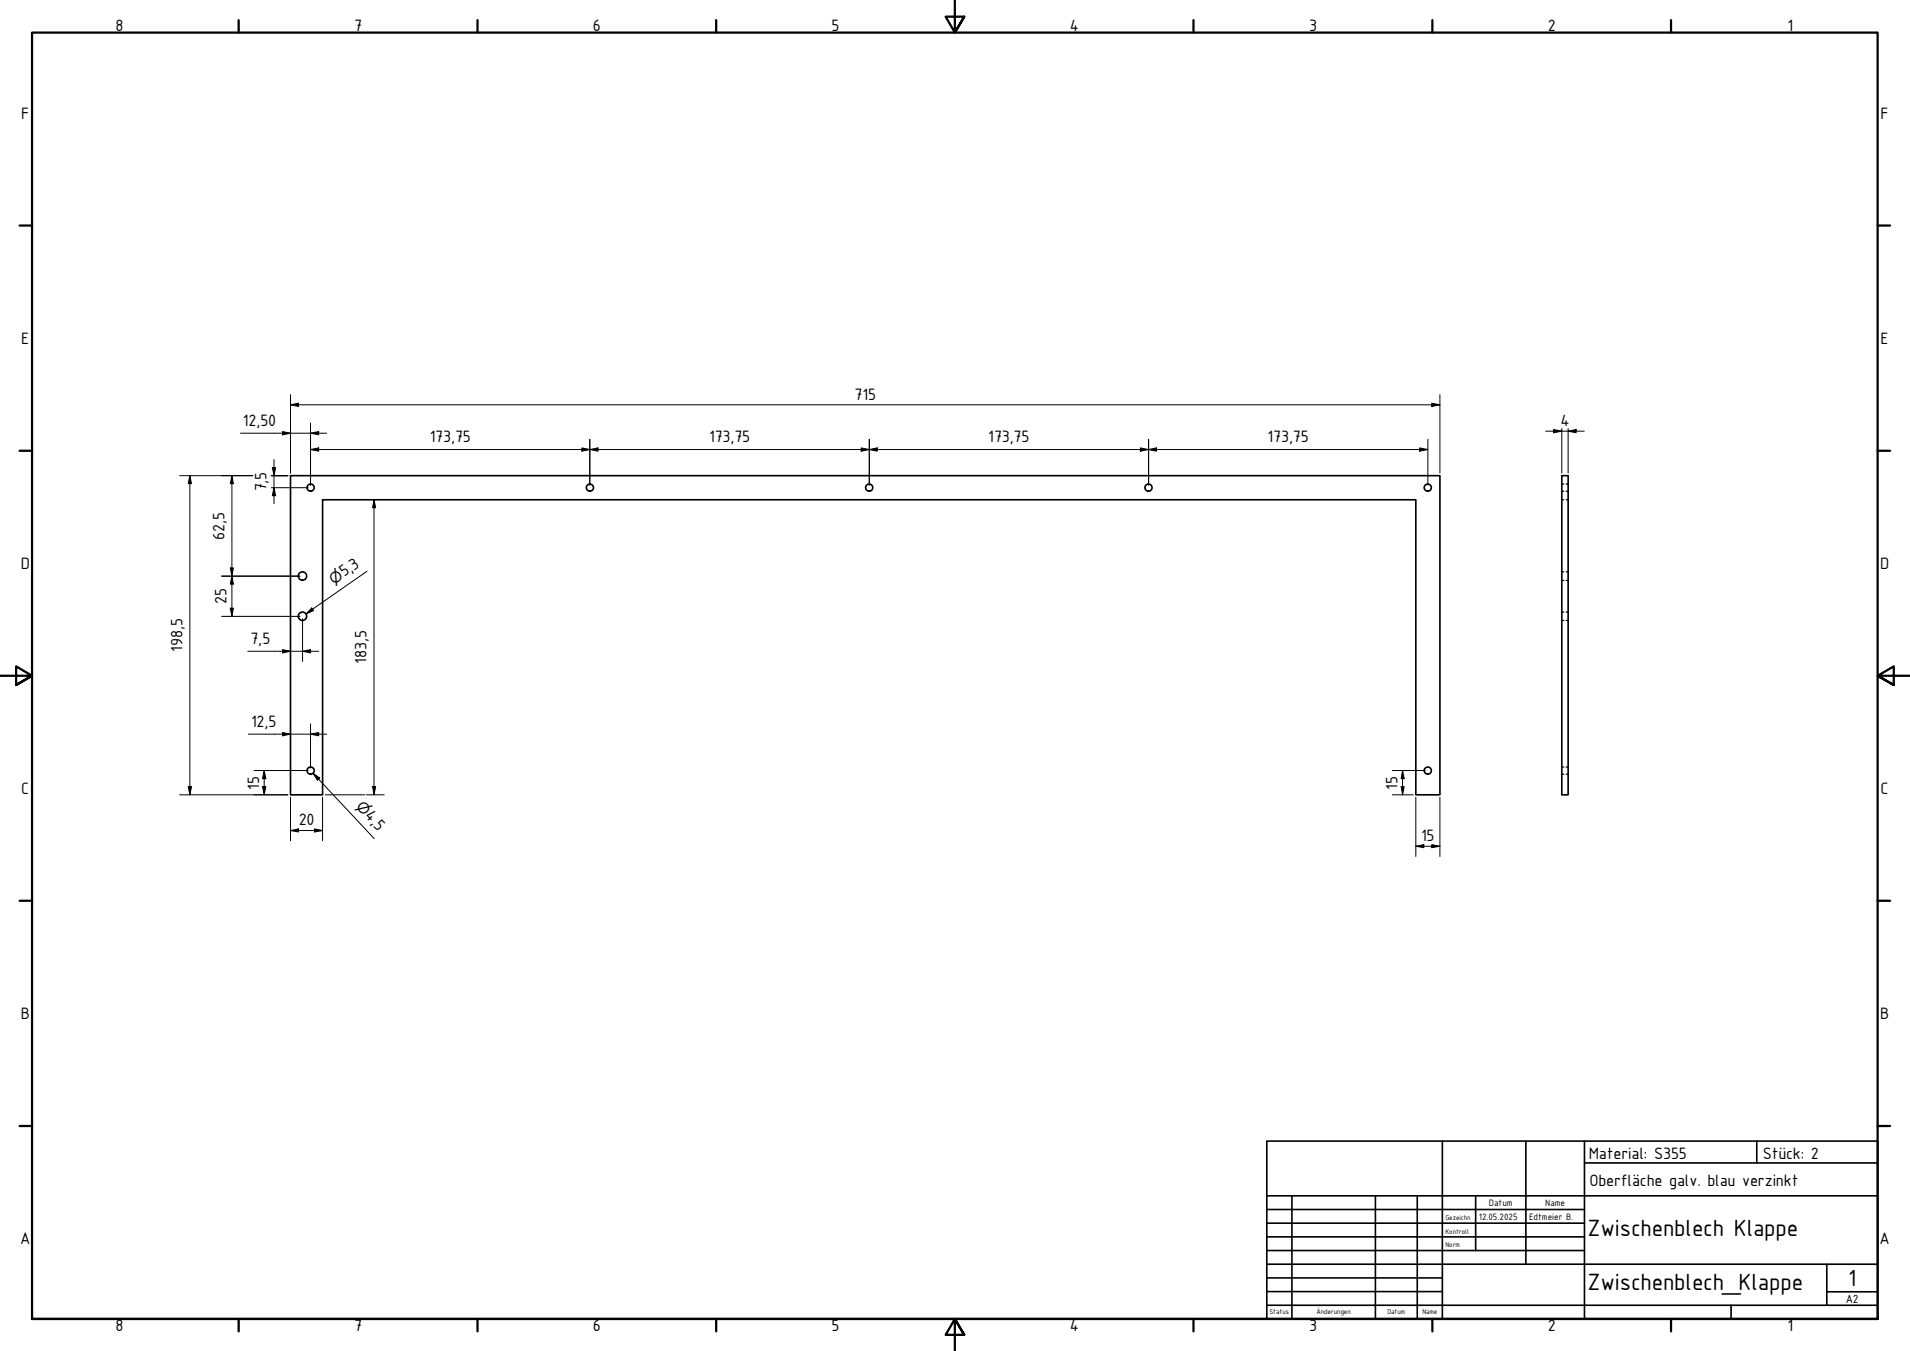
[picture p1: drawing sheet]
<svg xmlns="http://www.w3.org/2000/svg" width="594mm" height="420mm" viewBox="0 0 594 420" stroke-linecap="round" stroke-linejoin="round" font-family="sans-serif">
<!-- layer: Sichtbar (ISO) -->
<g fill="none" stroke="#000" stroke-width=".51">
<path d="M90.4 147.9h357.5v99.3h-7.5v-91.8h-340.1v91.8h-9.9zM485.8 147.9h1.9v99.3h-1.9z"/>
<circle cx="96.6" cy="151.6" r="1.11"/>
<circle cx="183.5" cy="151.6" r="1.11"/>
<circle cx="270.4" cy="151.6" r="1.11"/>
<circle cx="357.2" cy="151.6" r="1.11"/>
<circle cx="444.1" cy="151.6" r="1.11"/>
<circle cx="94.1" cy="179.1" r="1.3"/>
<circle cx="94.1" cy="191.7" r="1.3"/>
<circle cx="96.6" cy="239.7" r="1.11"/>
<circle cx="444.1" cy="239.7" r="1.11"/>
</g>
<!-- layer: Verdeckt (ISO) -->
<g fill="none" stroke="#000" stroke-width=".38">
<path d="M485.8 155.4h.6M485.8 152.8h.6M485.8 150.5h.6M487.1 155.4h.6M487.1 152.8h.6M487.1 150.5h.6M485.8 177.8h.6M487.1 177.8h.6M485.8 193h.6M485.8 190.4h.6M485.8 180.5h.6M487.1 193h.6"/>
<path d="M487.1 190.4h.6M487.1 180.5h.6M485.8 238.5h.6M487.1 238.5h.6M485.8 240.8h.6M487.1 240.8h.6"/>
</g>
<!-- layer: Rahmen (ISO) -->
<g fill="none" stroke="#000" stroke-width=".7">
<path d="M74.2 6.3v3.8M148.5 6.3v3.8M222.8 6.3v3.8M297 .2v9.9l-2.9-4.9h5.8l-2.9 4.9 2.9-4.9M371.2 6.3v3.8M445.5 6.3v3.8M519.7 6.3v3.8M6.1 70.1h3.9M584 70.1h3.9M6.1 140.2h3.9M584 140.2h3.9M0 210.2h10l-5-3v5.8l5-2.8-5 2.8"/>
<path d="M594 210.2h-10l5-3v5.8l-5-2.8 5 2.8M6.1 280.1h3.9M584 280.1h3.9M6.1 350.2h3.9M584 350.2h3.9M10 410.2v-400.1h574v400.1h-574h574M74.2 410.2v3.9M148.5 410.2v3.9M222.8 410.2v3.9M299.9 415.1l-2.9-4.9 2.9 4.9h-5.8l2.9-4.9v10M371.2 410.2v3.9M445.5 410.2v3.9"/>
<path d="M519.7 410.2v3.9"/>
</g>
<!-- layer: Titel (ISO) -->
<g fill="none" stroke="#000" stroke-width=".51">
<path d="M394 354.9h190v55.3h-190zM448.6 354.9v55.3M474.6 354.9v38.3M492.8 354.9v55.3M546.4 354.9v6.8M394 376.2h98.8M394 371.9h190M401.8 371.9v38.3M427.8 371.9v38.3M440.8 371.9v38.3M459 371.9v17M492.8 361.7h91.2"/>
<path d="M394 380.4h98.8M394 384.7h98.8M394 388.9h98.8M394 393.2h190M394 397.4h54.6M568.2 393.2v12.7M394 405.9h190M394 401.7h54.6M538.4 405.9v4.3M568.2 401.7h15.8"/>
</g>
<g fill="none" stroke="#000" stroke-width=".31">
<path d="M74.8 134.7h26.8M87.9 134.2l2.5 .5-2.5 .5zM90.4 125.9l2.4-.5v1zM90.4 125.9h357.5M90.4 122.7v24.4M96.6 139.8l2.5-.5v1zM96.6 134.7l2.5-.5v1zM96.6 131.6v19.3M96.6 139.8h347.5M181 139.3l2.5 .5-2.5 .5zM183.5 139.8l2.5-.5v1zM183.5 136.6v14.3"/>
<path d="M267.8 139.3l2.6 .5-2.6 .5zM270.4 139.8l2.5-.5v1zM270.4 136.6v14.3M354.7 139.3l2.6 .5-2.6 .5zM357.3 139.8l2.4-.5v1zM357.3 136.6v14.3M441.6 139.3l2.5 .5-2.5 .5zM444.1 136.6v14.3M445.3 125.4l2.6 .5-2.6 .5zM447.9 122.7v24.4M480.8 134.1h12M483.2 133.6l2.6 .5-2.6 .5z"/>
<path d="M485.8 133.3v13.8M487.7 134.1l2.5-.5v1zM487.7 133.3v13.8M55.9 147.9h22.7M59.1 147.9l.5 2.5h-1.1zM59.1 147.9v99.3M72.1 147.9l.5 2.5h-1zM72.1 147.9v43.8M84.4 147.9h5.1M84.4 151.7h11.4M84.7 145.4h1l-.5 2.5zM85.2 151.7l.5 2.5h-1z"/>
<path d="M85.2 142.9v13.7M116.3 155.4l.5 2.5h-.9zM116.3 155.4v91.8M69 179.2h24.3M71.6 176.6h1l-.5 2.6zM72.1 179.2l.5 2.5h-1zM114.2 177.7l-19 13.2M69 191.7h24.3M71.6 189.1h1l-.5 2.6zM94.1 192.4v13.3M97 189.1l.5 .8-2.3 1zM77.1 202.5h22"/>
<path d="M87.9 202l2.5 .5-2.5 .6zM94.1 202.5l2.5-.5v1.1zM77.3 228.3h24.3M79 239.6h16.8M82.2 239.6l.5 2.6h-1zM82.2 239.6v7.6M87.9 227.8l2.5 .5-2.5 .5zM96.6 228.3l2.5-.5v1zM96.6 225.1v13.8M433.1 239.6h10.2M436.2 239.6l.6 2.6h-1zM436.2 239.6v7.6"/>
<path d="M55.9 247.2h33.6M58.5 244.6h1.1l-.5 2.6zM81.7 244.6h1l-.5 2.6zM90.4 258.3l2.4-.5v.9zM90.4 247.9v13.6M90.4 258.3h9.9M97.3 240.5l2.1 1.5-.7 .7zM97.3 240.5l19.1 20.3M97.9 257.8l2.4 .5-2.4 .4zM100.3 247.9v13.6M101.2 247.2h12.3M113.9 247.2h5.6"/>
<path d="M115.9 244.6h.9l-.5 2.6zM433.1 247.2h6.4M435.8 244.6h1l-.6 2.6zM440.4 247.9v18.5M447.9 247.9v18.5M440.4 263.2l2.4-.5v.9zM440.4 263.2h7.5M445.3 262.7l2.6 .5-2.6 .4z"/>
</g>
<g fill="#000">
<path d="M87.9 134.2l2.5 .5-2.5 .5z" fill-rule="evenodd"/>
<path d="M90.4 125.9l2.4-.5v1z" fill-rule="evenodd"/>
<path d="M96.6 139.8l2.5-.5v1z" fill-rule="evenodd"/>
<path d="M96.6 134.7l2.5-.5v1z" fill-rule="evenodd"/>
<path d="M183.5 139.8l2.5-.5v1z" fill-rule="evenodd"/>
<path d="M270.4 139.8l2.5-.5v1z" fill-rule="evenodd"/>
<path d="M357.3 139.8l2.4-.5v1z" fill-rule="evenodd"/>
<path d="M445.3 125.4l2.6 .5-2.6 .5z" fill-rule="evenodd"/>
<path d="M483.2 133.6l2.6 .5-2.6 .5z" fill-rule="evenodd"/>
<path d="M487.7 134.1l2.5-.5v1z" fill-rule="evenodd"/>
<path d="M59.1 147.9l.5 2.5h-1.1z" fill-rule="evenodd"/>
<path d="M72.1 147.9l.5 2.5h-1z" fill-rule="evenodd"/>
<path d="M84.7 145.4h1l-.5 2.5z" fill-rule="evenodd"/>
<path d="M85.2 151.7l.5 2.5h-1z" fill-rule="evenodd"/>
<path d="M116.3 155.4l.5 2.5h-.9z" fill-rule="evenodd"/>
<path d="M181 139.3l2.5 .5-2.5 .5z" fill-rule="evenodd"/>
<path d="M267.8 139.3l2.6 .5-2.6 .5z" fill-rule="evenodd"/>
<path d="M354.7 139.3l2.6 .5-2.6 .5z" fill-rule="evenodd"/>
<path d="M441.6 139.3l2.5 .5-2.5 .5z" fill-rule="evenodd"/>
<path d="M71.6 176.6h1l-.5 2.6z" fill-rule="evenodd"/>
<path d="M71.6 189.1h1l-.5 2.6z" fill-rule="evenodd"/>
<path d="M72.1 179.2l.5 2.5h-1z" fill-rule="evenodd"/>
<path d="M97 189.1l.5 .8-2.3 1z" fill-rule="evenodd"/>
<path d="M87.9 202l2.5 .5-2.5 .6z" fill-rule="evenodd"/>
<path d="M94.1 202.5l2.5-.5v1.1z" fill-rule="evenodd"/>
<path d="M87.9 227.8l2.5 .5-2.5 .5z" fill-rule="evenodd"/>
<path d="M96.6 228.3l2.5-.5v1z" fill-rule="evenodd"/>
<path d="M58.5 244.6h1.1l-.5 2.6z" fill-rule="evenodd"/>
<path d="M81.7 244.6h1l-.5 2.6z" fill-rule="evenodd"/>
<path d="M82.2 239.6l.5 2.6h-1z" fill-rule="evenodd"/>
<path d="M90.4 258.3l2.4-.5v.9z" fill-rule="evenodd"/>
<path d="M97.9 257.8l2.4 .5-2.4 .4z" fill-rule="evenodd"/>
<path d="M97.3 240.5l2.1 1.5-.7 .7z" fill-rule="evenodd"/>
<path d="M115.9 244.6h.9l-.5 2.6z" fill-rule="evenodd"/>
<path d="M435.8 244.6h1l-.6 2.6z" fill-rule="evenodd"/>
<path d="M436.2 239.6l.6 2.6h-1z" fill-rule="evenodd"/>
<path d="M440.4 263.2l2.4-.5v.9z" fill-rule="evenodd"/>
<path d="M445.3 262.7l2.6 .5-2.6 .4z" fill-rule="evenodd"/>
</g>
<g font-size="7.9">
<text x="493.8" y="384.3">Zwischenblech Klappe</text>
<text x="493.8" y="401.3">Zwischenblech_Klappe</text>
<text x="574.9" y="400">1</text>
</g>
<g font-size="5.5">
<text x="35.9" y="9.8">8</text>
<text x="110.2" y="9.8">7</text>
<text x="184.4" y="9.8">6</text>
<text x="258.6" y="9.8">5</text>
<text x="332.7" y="9.8">4</text>
<text x="407.2" y="9.8">3</text>
<text x="481.4" y="9.8">2</text>
<text x="556" y="9.8">1</text>
<text x="6.6" y="36.9">F</text>
<text x="584.9" y="36.9">F</text>
<text x="6.6" y="106.9">E</text>
<text x="584.9" y="106.9">E</text>
<text x="265.8" y="124.3">715</text>
<text x="75.6" y="132.4">12,50</text>
<text x="133.7" y="137.5">173,75</text>
<text x="220.5" y="137.5">173,75</text>
<text x="307.4" y="137.5">173,75</text>
<text x="394.3" y="137.5">173,75</text>
<text x="485.3" y="132.5">4</text>
<text x="82.9" y="152.8" transform="rotate(-90 82.9 152.8)">7,5</text>
<text x="69.8" y="167.8" transform="rotate(-90 69.8 167.8)">62,5</text>
<text x="6.5" y="176.9">D</text>
<text x="107.1" y="179.6" transform="rotate(-35 107.1 179.6)">5,3</text>
<text x="584.8" y="176.9">D</text>
<text x="70.5" y="187.9" transform="rotate(-90 70.5 187.9)">25</text>
<text x="56.8" y="202.7" transform="rotate(-90 56.8 202.7)">198,5</text>
<text x="77.9" y="200.2">7,5</text>
<text x="114" y="206.4" transform="rotate(-90 114 206.4)">183,5</text>
<text x="78.1" y="226">12,5</text>
<text x="80.6" y="245.5" transform="rotate(-90 80.6 245.5)">15</text>
<text x="434.7" y="245.5" transform="rotate(-90 434.7 245.5)">15</text>
<text x="6.6" y="246.9">C</text>
<text x="584.9" y="246.9">C</text>
<text x="92.9" y="256.6">20</text>
<text x="113.3" y="253.9" transform="rotate(47 113.3 253.9)">4,5</text>
<text x="442" y="261.5">15</text>
<text x="6.5" y="316.9">B</text>
<text x="584.8" y="316.9">B</text>
<text x="494.2" y="360.4">Material: S355</text>
<text x="548.3" y="360.4">Stück: 2</text>
<text x="494.3" y="369">Oberfläche galv. blau verzinkt</text>
<text x="6.3" y="386.9">A</text>
<text x="584.6" y="386.9">A</text>
<text x="35.9" y="414.1">8</text>
<text x="110.2" y="414.1">7</text>
<text x="184.4" y="414.1">6</text>
<text x="258.6" y="414.1">5</text>
<text x="332.7" y="414.1">4</text>
<text x="407.2" y="414.1">3</text>
<text x="481.4" y="414.1">2</text>
<text x="556" y="414.1">1</text>
</g>
<g font-size="4.6">
<text x="103.8" y="181.8" transform="rotate(-35 103.8 181.8)">⌀</text>
<text x="110.6" y="251" transform="rotate(47 110.6 251)">⌀</text>
</g>
<text font-size="3.9" x="574.1" y="405.1">A2</text>
<g font-size="3.1">
<text x="463.1" y="375.1">Datum</text>
<text x="480.6" y="375.1">Name</text>
<text x="460" y="379.4">12.05.2025</text>
<text x="475.6" y="379.4">Edtmeier B.</text>
</g>
<g font-size="2.3">
<text x="449.6" y="379.4">Gezeichn</text>
<text x="449.6" y="383.6">Kontroll</text>
<text x="449.6" y="387.9">Norm</text>
<text x="394.8" y="408.8">Status</text>
<text x="409.4" y="408.8">Änderungen</text>
<text x="431.5" y="408.8">Datum</text>
<text x="442.4" y="408.8">Name</text>
</g>
</svg>
